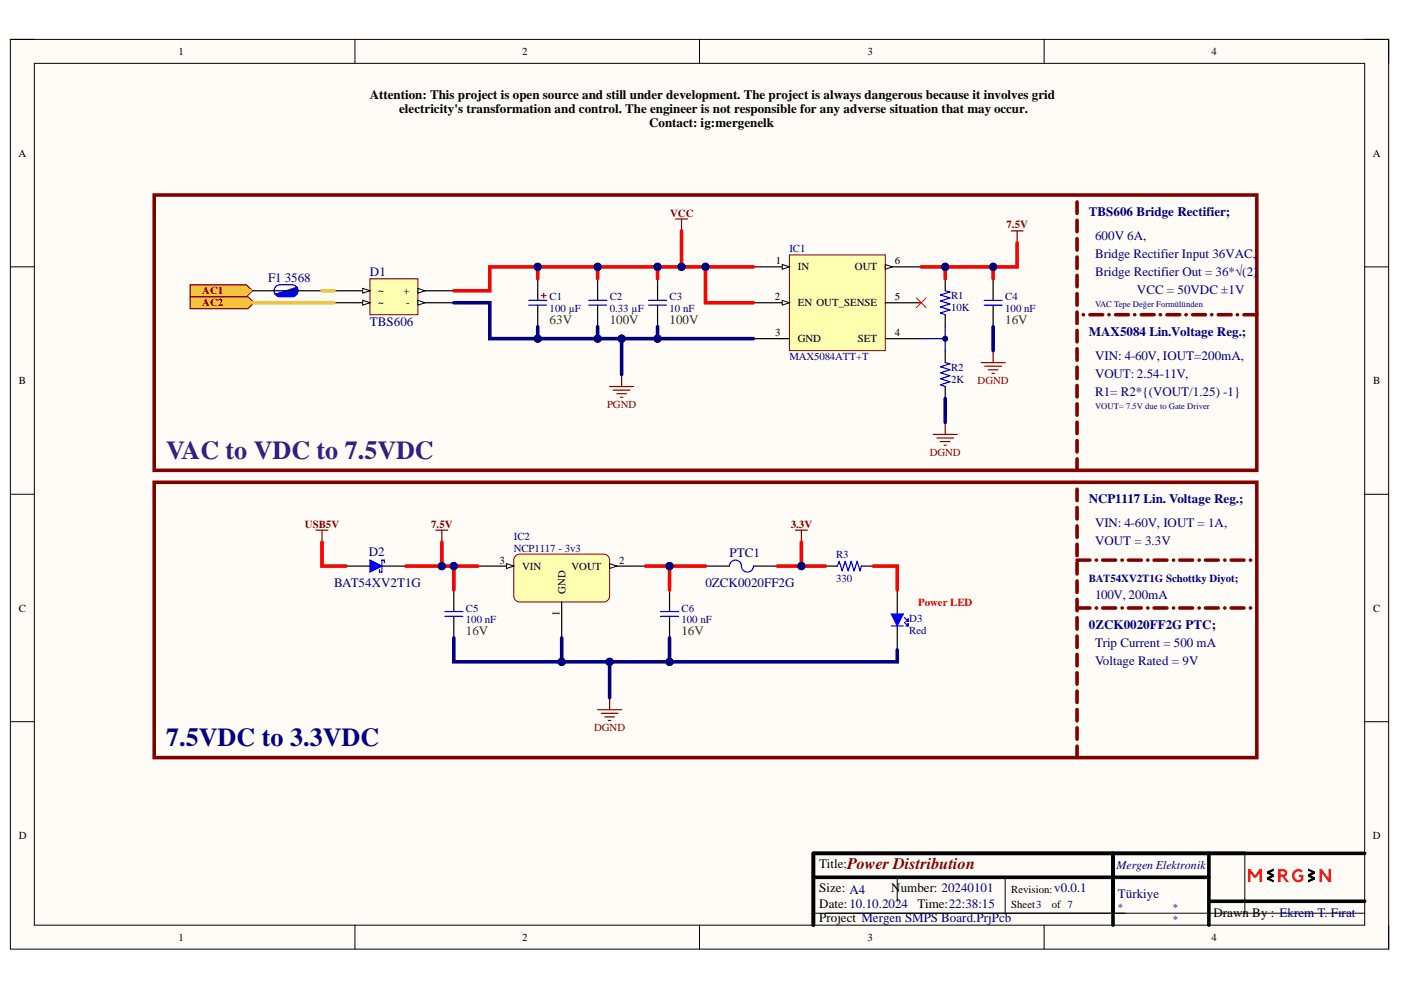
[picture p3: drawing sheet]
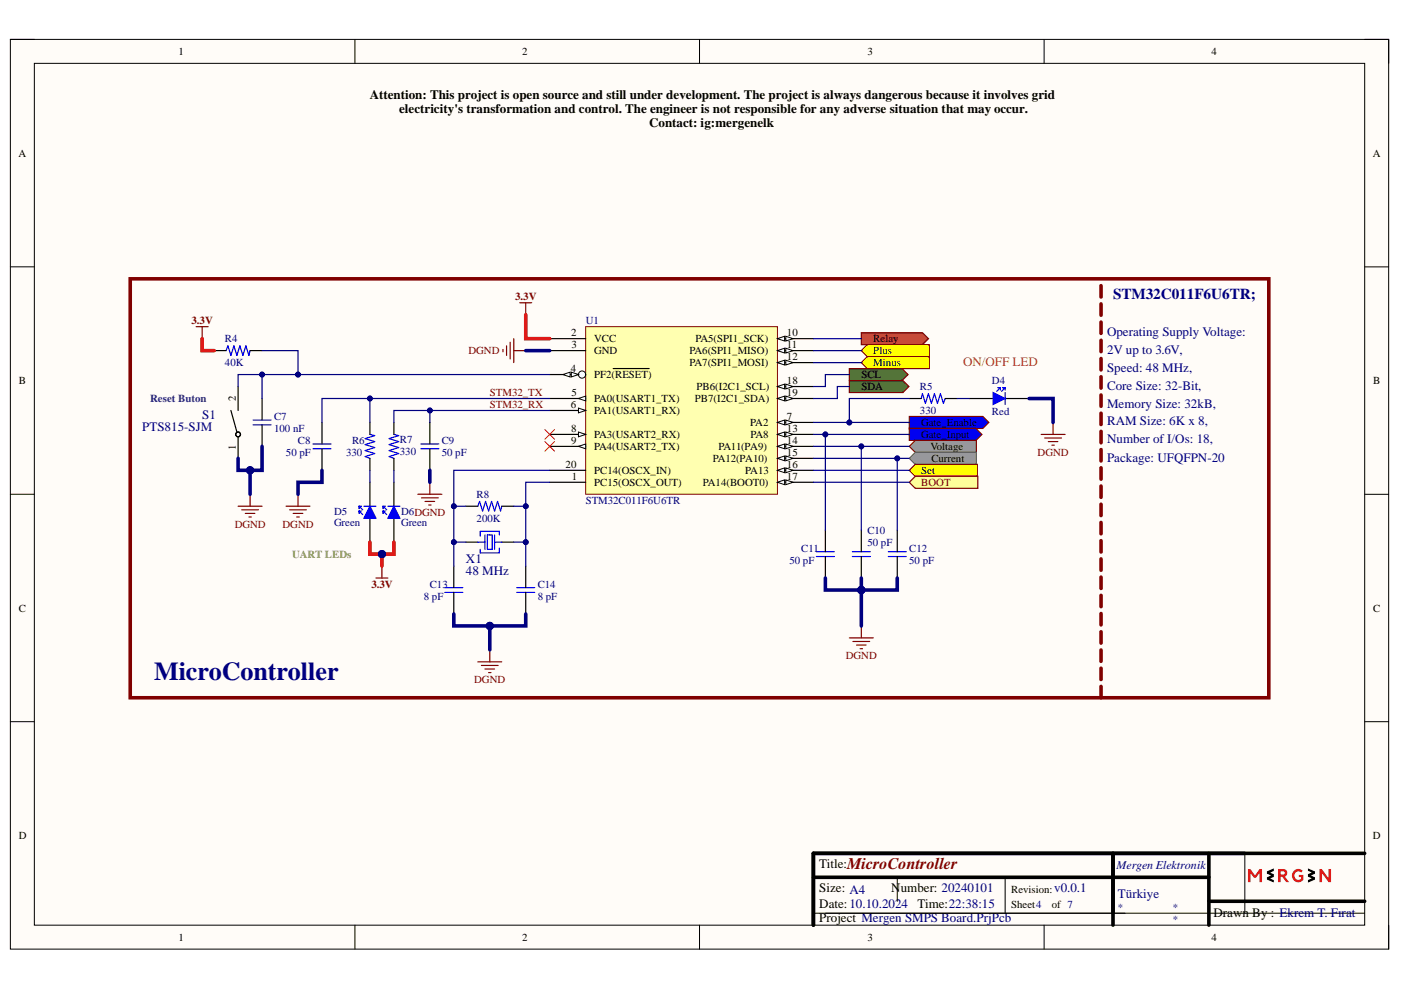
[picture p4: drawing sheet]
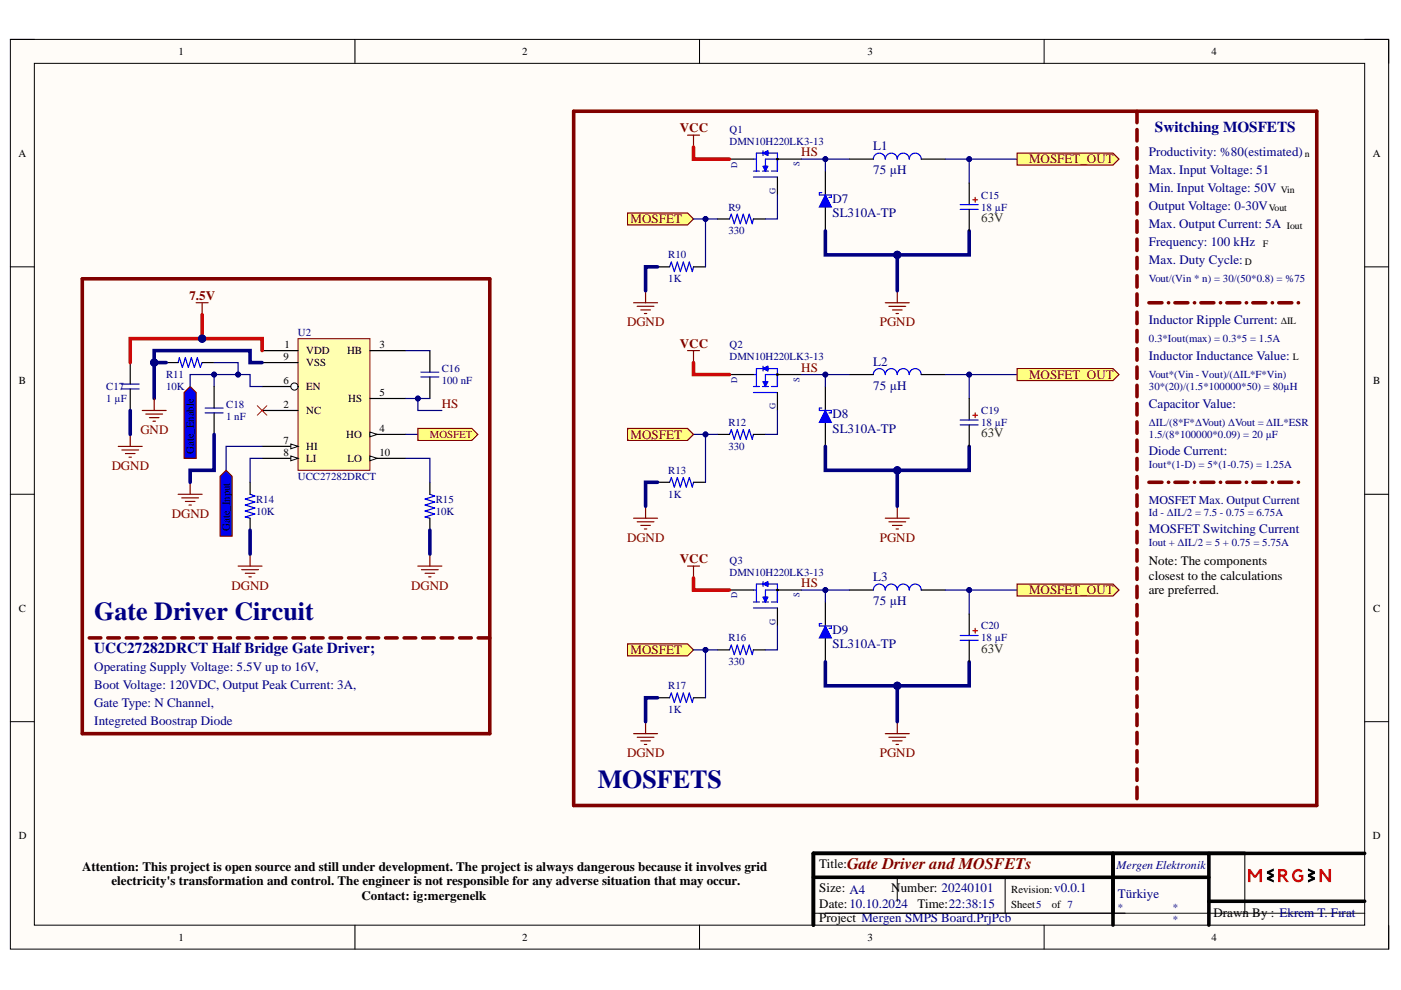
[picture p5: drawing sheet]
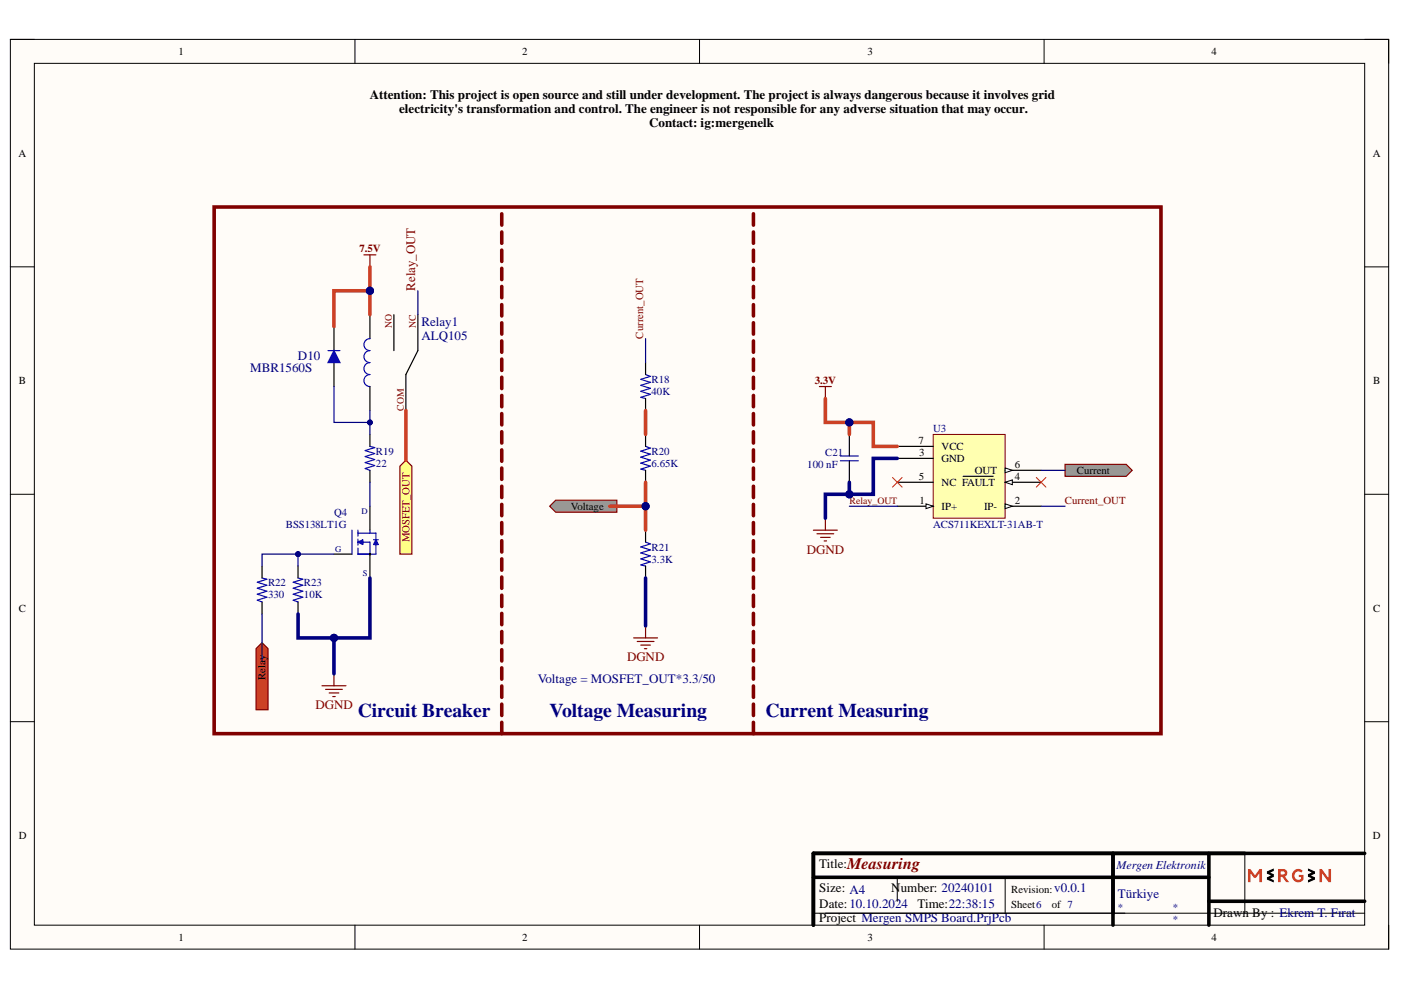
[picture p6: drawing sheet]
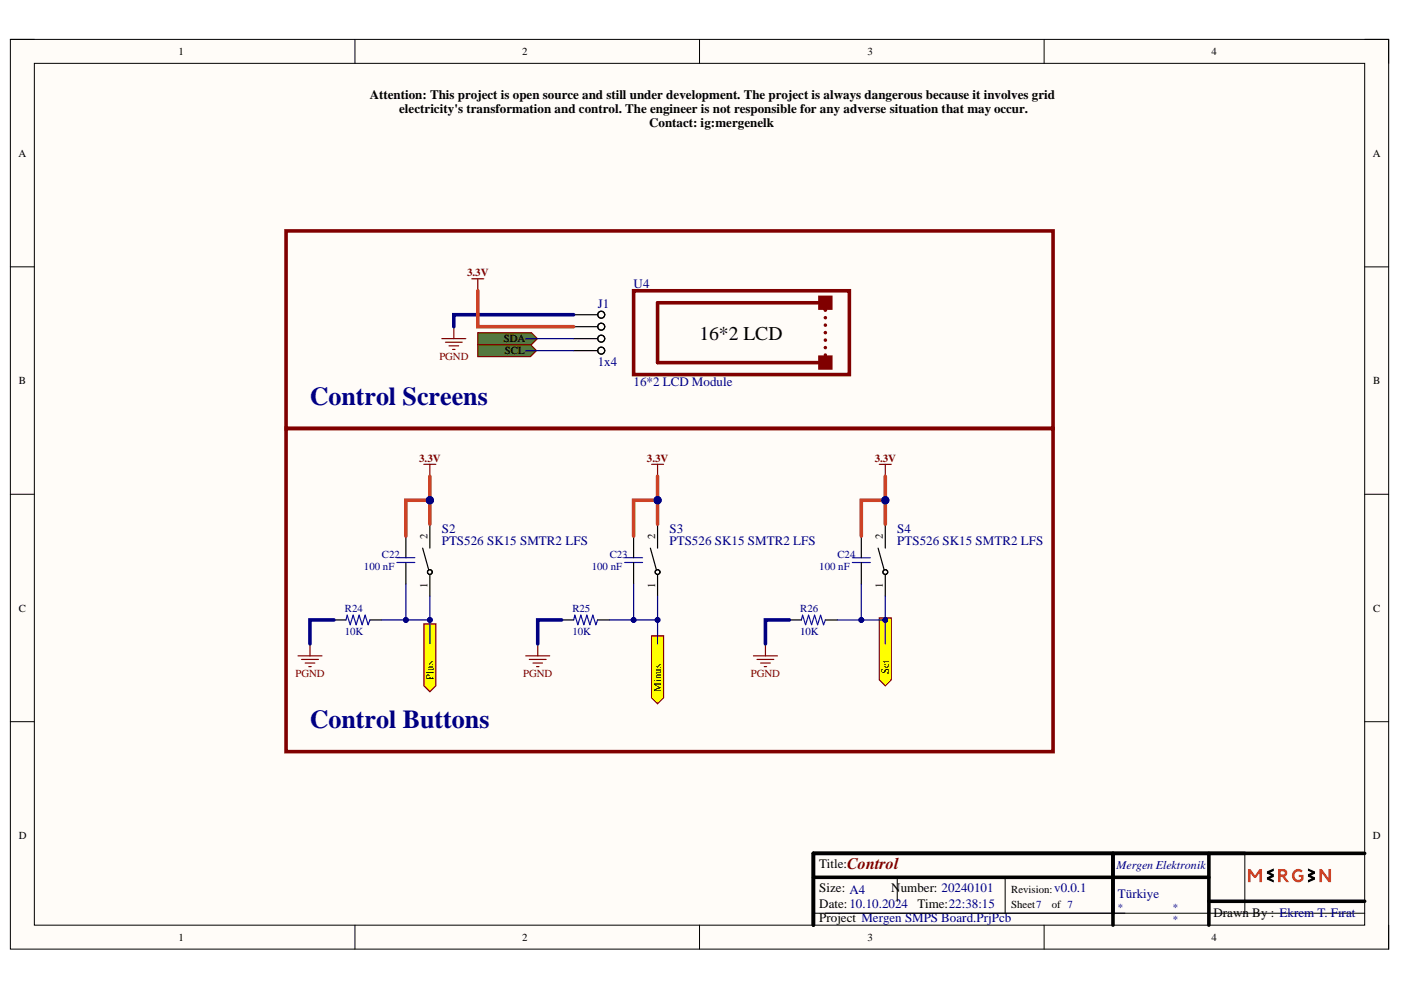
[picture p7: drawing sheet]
# Altium project Mergen SMPS Board.PrjPcb
6 sheets, 82 parts. Net scope: flat (ports and power ports of the same name join across sheets).
Sheets:
  Description.SchDoc
  PowerDistribution.SchDoc
  MicroController.SchDoc
  GateDriverandMosfets.SchDoc
  Measuring.SchDoc
  Control.SchDoc

## Sheet Description.SchDoc: Description
size A4; ApprovedBy: Ekrem Turan Fırat; CheckedBy: Ekrem Turan Fırat; Author: Ekrem Turan Fırat; CompanyName: Mergen Elektronik; DrawnBy: Ekrem T. Fırat; Engineer: Ekrem Turan Fırat; Organization: Mergen Elektronik; Address1: Türkiye; DocumentNumber: 20240101; Revision: v0.0.1; SheetNumber: 2; SheetTotal: 7

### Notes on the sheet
- Mergen Switch Mode Power Supply Board
- Attention: This project is open source and still under development. The project is always dangerous because it involves grid electricity's transformation and control. The engineer is not responsible for any adverse situation that may occur.
  Contact: ig:mergenelk
- Project Purpose
- Port Colors
- VAC Input
- This project aims to use 220VAC in 0-30V direct current with transformer and converter circuits.
- Power Distribution
- Relay
- Control
- LCD
- Gates I/O
- Measuring
- The scheme aims to filter 50VAC from an externally connected transformer and convert it into Direct Current to provide the necessary voltage to the components and the system.
- MicroController
- In this scheme, it is aimed to produce PWM, make the necessary measurements, reflect it on the screen and provide the output.
- Gate Driver and MOSFETS
- Some port colors are left as default.
  GND, VCC, 7.5V, 3.3V lines are specially used as thick and colored.
- This scheme is intended to control the MOSFETs and filter the power output.
- Resources
- This scheme is intended to measure the output current and voltage and ensure that the current limit is not exceeded.
- This diagram is intended to set the desired output voltage and current limit.
- 1) Basic Calculation of a Buck Converter's Power Stage, August 2015, SLVA447B - Texas Instruments
  2) Understanding Buck Power Stages in Switchmodes Power Supplies, March 1999, SLVA057 - Texas Intruments
  3) STM32C011 Datasheet, January 2024, STM32C011x4/x6 - STMicroelectronics
  4) UCC27282 Datasheet, May 2022, UCC27282 - Texas Instruments
  5) Best of Power Tips, SSZTCY0 - Texas Instruments
  6) and component datasheets :)
  Thank you to everyone who provided their information and opinions.

## Sheet PowerDistribution.SchDoc: Power Distribution
size A4; ApprovedBy: Ekrem Turan Fırat; CheckedBy: Ekrem Turan Fırat; Author: Ekrem Turan Fırat; CompanyName: Mergen Elektronik; DrawnBy: Ekrem T. Fırat; Engineer: Ekrem Turan Fırat; Organization: Mergen Elektronik; Address1: Türkiye; DocumentNumber: 20240101; Revision: v0.0.1; SheetNumber: 3; SheetTotal: 7

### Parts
C1  100 µF  Voltage Rated: 63V  [MergenElektronik_Capacitors_AluminumElectrolytics_SMDs_10x10.5mm]
C2  0.33 µF  Voltage Rated: 100V  [MergenElektronik_Capacitors_Ceramics_SMDs_1206_S_NS]
C3  10 nF  Voltage Rated: 100V  [MergenElektronik_Capacitors_Ceramics_SMDs_0603_S_NS]
C4  100 nF  Voltage Rated: 16V  [MergenElektronik_Capacitors_Ceramics_SMDs_0603_S_NS]
C5  100 nF  Voltage Rated: 16V  [MergenElektronik_Capacitors_Ceramics_SMDs_0603_S_NS]
C6  100 nF  Voltage Rated: 16V  [MergenElektronik_Capacitors_Ceramics_SMDs_0603_S_NS]
D1  TBS606  [MergenElektronik_Diodes_BridgeRectifiers_TBS606]
D2  BAT54XV2T1G  [MergenElektronik_Diodes_SchottkyDiodes_SOD-523]
D3  Red  [MergenElektronik_Leds_SMDs_0603_S_NS]
F1  3568  [MergenElektronik_FuseHolders_BladeType_3568]
IC1  MAX5084ATT+T  [MergenElektronik_Regulators_Linears_6-TDFN]
IC2  NCP1117 - 3v3  [MergenElektronik_Regulators_Linears_SOT223]
PTC1  0ZCK0020FF2G  [MergenElektronik_CircuitProtections_PTCs_0603_S_NS]
R1  10K  [MergenElektronik_Resistors_ChipResistors_0603_S_NS]
R2  2K  [MergenElektronik_Resistors_ChipResistors_0603_S_NS]
R3  330  [MergenElektronik_Resistors_ChipResistors_0603_S_NS]

### Blocks framed on the sheet
VAC to VDC to 7.5VDC: C1-C4 D1 F1 IC1 R1 R2
7.5VDC to 3.3VDC: C5 C6 D2 D3 IC2 PTC1 R3

### Ports
AC1 (in), AC2 (in)

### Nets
3.3V: PTC1.2 R3.1
7.5V: C4.1 C5.1 D2.2(KATOT) IC1.6(OUT) IC2.3(VIN) R1.2
DGND: C4.2 C5.2 C6.2 D3.2(KATOT) IC2.1(GND) R2.1
PGND: C1.1 C2.2 C3.2 D1.2(-) IC1.3(GND)
USB5V: D2.1(ANOT)
VCC: C1.2 C2.1 C3.1 D1.1(+) IC1.1(IN) IC1.2(EN)
NetC6_1: C6.1 IC2.2(VOUT) PTC1.1
NetD1_3: D1.3 F1.2
NetD1_4: D1.4 ; port AC2
NetD3_1: D3.1(ANOT) R3.2
NetIC1_4: IC1.4(SET) R1.1 R2.2

Not connected (* = marked no-connect by the designer): F1 1; IC1 5(OUT_SENSE)*

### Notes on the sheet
- Attention: This project is open source and still under development. The project is always dangerous because it involves grid electricity's transformation and control. The engineer is not responsible for any adverse situation that may occur.
  Contact: ig:mergenelk
- TBS606 Bridge Rectifier;
- 600V 6A,
- Bridge Rectifier Input 36VAC,
- Bridge Rectifier Out = 36*√(2)
- VAC Tepe Değer Formülünden
- VCC = 50VDC ±1V
- MAX5084 Lin.Voltage Reg.;
- VIN: 4-60V, IOUT=200mA,
- VOUT: 2.54-11V,
- R1= R2*{(VOUT/1.25) -1}
- VOUT= 7.5V due to Gate Driver
- NCP1117 Lin. Voltage Reg.;
- VIN: 4-60V, IOUT = 1A,
- VOUT = 3.3V
- (near D3) Power LED
- BAT54XV2T1G Schottky Diyot;
- 100V, 200mA
- 0ZCK0020FF2G PTC;
- Trip Current = 500 mA
- Voltage Rated = 9V

## Sheet MicroController.SchDoc: MicroController
size A4; ApprovedBy: Ekrem Turan Fırat; CheckedBy: Ekrem Turan Fırat; Author: Ekrem Turan Fırat; CompanyName: Mergen Elektronik; DrawnBy: Ekrem T. Fırat; Engineer: Ekrem Turan Fırat; Organization: Mergen Elektronik; Address1: Türkiye; DocumentNumber: 20240101; Revision: v0.0.1; SheetNumber: 4; SheetTotal: 7

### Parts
C7  100 nF  [MergenElektronik_Capacitors_Ceramics_SMDs_0603_S_NS]
C8  50 pF  [MergenElektronik_Capacitors_Ceramics_SMDs_0402_S_NS]
C9  50 pF  [MergenElektronik_Capacitors_Ceramics_SMDs_0402_S_NS]
C10  50 pF  [MergenElektronik_Capacitors_Ceramics_SMDs_0402_S_NS]
C11  50 pF  [MergenElektronik_Capacitors_Ceramics_SMDs_0402_S_NS]
C12  50 pF  [MergenElektronik_Capacitors_Ceramics_SMDs_0402_S_NS]
C13  8 pF  [MergenElektronik_Capacitors_Ceramics_SMDs_0603_S_NS]
C14  8 pF  [MergenElektronik_Capacitors_Ceramics_SMDs_0603_S_NS]
D4  Red  [MergenElektronik_Leds_SMDs_0603_S_NS]
D5  Green  [MergenElektronik_Leds_SMDs_0603_S_NS]
D6  Green  [MergenElektronik_Leds_SMDs_0603_S_NS]
R4  40K  [MergenElektronik_Resistors_ChipResistors_0603_S_NS]
R5  330  [MergenElektronik_Resistors_ChipResistors_0603_S_NS]
R6  330  [MergenElektronik_Resistors_ChipResistors_0603_S_NS]
R7  330  [MergenElektronik_Resistors_ChipResistors_0603_S_NS]
R8  200K  [MergenElektronik_Resistors_ChipResistors_0603_S_NS]
S1  PTS815-SJM  [MergenElektronik_Switches_TactileSwitches_PTS815]
U1  STM32C011F6U6TR  [MergenElektronik_Microcontrollers_STMicroelectronics_UFQFPN-20]
X1  48 MHz  [MergenElektronik_Oscillators_Crystals_2-SMD]

### Ports
BOOT (in), Current (in, see Measuring[4B]), Gate_Enable (out, see GateDriverandMosfets[1B]), Gate_Input (out, see GateDriverandMosfets[1C]), Minus (in, see Control[2C]), Plus (in, see Control[2C]), Relay (out, see Measuring[1C]), SCL (out, see Control[2B]), SDA (out, see Control[2B]), Set (in, see Control[3C]), Voltage (in, see Measuring[2C])

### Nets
3.3V: D5.1(ANOT) D6.1(ANOT) R4.1 U1.2(VCC)
DGND: C7.2 C8.2 C9.2 C10.2 C11.2 C12.2 C13.2 C14.2 D4.2(KATOT) S1.1 U1.3(GND)
STM32_RX: C9.1 R7.2 U1.6(PA1(USART1_RX))
STM32_TX: C8.1 R6.2 U1.5(PA0(USART1_TX))
NetC7_1: C7.1 R4.2 S1.2 U1.4(PF2(RESET))
NetC10_1: C10.1 U1.14(PA11(PA9)) ; port Voltage
NetC11_1: C11.1 U1.13(PA8) ; port Gate_Input
NetC12_1: C12.1 U1.15(PA12(PA10)) ; port Current
NetC13_1: C13.1 R8.1 U1.20(PC14(OSCX_IN)) X1.1
NetC14_1: C14.1 R8.2 U1.1(PC15(OSCX_OUT)) X1.2
NetC18_1: R5.2 U1.7(PA2) ; port Gate_Enable
NetC22_2: U1.11(PA6(SPI1_MISO)) ; port Plus
NetC23_2: U1.12(PA7(SPI1_MOSI)) ; port Minus
NetC24_2: U1.16(PA13) ; port Set
NetD4_1: D4.1(ANOT) R5.1
NetD5_2: D5.2(KATOT) R6.1
NetD6_2: D6.2(KATOT) R7.1
NetJ1_1: U1.18(PB6(I2C1_SCL)) ; port SCL
NetJ1_2: U1.19(PB7(I2C1_SDA)) ; port SDA
NetR22_1: U1.10(PA5(SPI1_SCK)) ; port Relay
NetU1_17: U1.17(PA14(BOOT0)) ; port BOOT

Not connected (* = marked no-connect by the designer): U1 8(PA3(USART2_RX))* 9(PA4(USART2_TX))*

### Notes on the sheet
- Attention: This project is open source and still under development. The project is always dangerous because it involves grid electricity's transformation and control. The engineer is not responsible for any adverse situation that may occur.
  Contact: ig:mergenelk
- STM32C011F6U6TR;
- ON/OFF LED
- Operating Supply Voltage:
- 2V up to 3.6V,
- Speed: 48 MHz,
- Reset Buton
- Core Size: 32-Bit,
- Memory Size: 32kB,
- RAM Size: 6K x 8,
- Number of I/Os: 18,
- Package: UFQFPN-20
- UART LEDs
- MicroController

## Sheet GateDriverandMosfets.SchDoc: Gate Driver and MOSFETs
size A4; ApprovedBy: Ekrem Turan Fırat; CheckedBy: Ekrem Turan Fırat; Author: Ekrem Turan Fırat; CompanyName: Mergen Elektronik; DrawnBy: Ekrem T. Fırat; Engineer: Ekrem Turan Fırat; Organization: Mergen Elektronik; Address1: Türkiye; DocumentNumber: 20240101; Revision: v0.0.1; SheetNumber: 5; SheetTotal: 7

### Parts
C15  18 µF  Voltage Rated: 63V  [MergenElektronik_Capacitors_AluminumElectrolytics_THTs_8x7MM]
C16  100 nF  [MergenElektronik_Capacitors_Ceramics_SMDs_0603_S_NS]
C17  1 µF  [MergenElektronik_Capacitors_Ceramics_SMDs_1206_S_NS]
C18  1 nF  [MergenElektronik_Capacitors_Ceramics_SMDs_0402_S_NS]
C19  18 µF  Voltage Rated: 63V  [MergenElektronik_Capacitors_AluminumElectrolytics_THTs_8x7MM]
C20  18 µF  Voltage Rated: 63V  [MergenElektronik_Capacitors_AluminumElectrolytics_THTs_8x7MM]
D7  SL310A-TP  [MergenElektronik_Diodes_SchottkyDiodes_DO-214AC (SMA)]
D8  SL310A-TP  [MergenElektronik_Diodes_SchottkyDiodes_DO-214AC (SMA)]
D9  SL310A-TP  [MergenElektronik_Diodes_SchottkyDiodes_DO-214AC (SMA)]
L1  75 µH  [MergenElektronik_Inductors_PowerInductors_SMDs_8x8x4mm_Shielded]
L2  75 µH  [MergenElektronik_Inductors_PowerInductors_SMDs_8x8x4mm_Shielded]
L3  75 µH  [MergenElektronik_Inductors_PowerInductors_SMDs_8x8x4mm_Shielded]
Q1  DMN10H220LK3-13  [MergenElektronik_Transistors_Mosfets_TO-252-3(DPAK)]
Q2  DMN10H220LK3-13  [MergenElektronik_Transistors_Mosfets_TO-252-3(DPAK)]
Q3  DMN10H220LK3-13  [MergenElektronik_Transistors_Mosfets_TO-252-3(DPAK)]
R9  330  [MergenElektronik_Resistors_ChipResistors_0603_S_NS]
R10  1K  [MergenElektronik_Resistors_ChipResistors_0603_S_NS]
R11  10K  [MergenElektronik_Resistors_ChipResistors_0603_S_NS]
R12  330  [MergenElektronik_Resistors_ChipResistors_0603_S_NS]
R13  1K  [MergenElektronik_Resistors_ChipResistors_0603_S_NS]
R14  10K  [MergenElektronik_Resistors_ChipResistors_0603_S_NS]
R15  10K  [MergenElektronik_Resistors_ChipResistors_0603_S_NS]
R16  330  [MergenElektronik_Resistors_ChipResistors_0603_S_NS]
R17  1K  [MergenElektronik_Resistors_ChipResistors_0603_S_NS]
U2  UCC27282DRCT  [MergenElektronik_Logics_GateDrivers_10VSON]

### Blocks framed on the sheet
MOSFETS: C15 C19 C20 D7-D9 L1-L3 Q1-Q3 R9 R10 R12 R13 R16 R17
Gate Driver Circuit: C16-C18 R11 R14 R15 U2

### Ports
Gate_Enable (in, see MicroController[3B]), Gate_Input (in, see MicroController[3B]), MOSFET (in, see GateDriverandMosfets[2A], GateDriverandMosfets[2B]), MOSFET (in, see GateDriverandMosfets[2A], GateDriverandMosfets[2B], GateDriverandMosfets[2C]), MOSFET (in, see GateDriverandMosfets[2B], GateDriverandMosfets[2C]), MOSFET (out, see GateDriverandMosfets[2A], GateDriverandMosfets[2B], GateDriverandMosfets[2C]), MOSFET_OUT (out, see GateDriverandMosfets[3A], GateDriverandMosfets[3B], Measuring[2C]), MOSFET_OUT (out, see GateDriverandMosfets[3A], GateDriverandMosfets[3C], Measuring[2C]), MOSFET_OUT (out, see GateDriverandMosfets[3B], GateDriverandMosfets[3C], Measuring[2C])

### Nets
7.5V: C17.1 U2.1(VDD)
DGND: C17.2 C18.2 R10.1 R13.1 R14.2 R15.2 R17.1
GND: R11.2 U2.9(VSS)
PGND: C15.KATOT C19.KATOT C20.KATOT D7.1(ANOT) D8.1(ANOT) D9.1(ANOT)
VCC: Q1.3(Drain) Q2.3(Drain) Q3.3(Drain)
HS: C16.2 D7.2(KATOT) D8.2(KATOT) D9.2(KATOT) L1.1 L2.1 L3.1 Q1.2(Source) Q2.2(Source) Q3.2(Source) U2.5(HS)
NetC11_1: U2.7(HI) ; port Gate_Input
NetC15_ANOT: C15.ANOT C19.ANOT C20.ANOT L1.2 L2.2 L3.2 ; port MOSFET_OUT
NetC16_1: C16.1 U2.3(HB)
NetC18_1: C18.1 R11.1 U2.6(EN) ; port Gate_Enable
NetQ1_1: Q1.1(Gate) R9.2
NetQ2_1: Q2.1(Gate) R12.2
NetQ3_1: Q3.1(Gate) R16.2
NetR9_1: R9.1 R10.2 R12.1 R13.2 R16.1 R17.2 U2.4(HO) ; port MOSFET
NetR14_1: R14.1 U2.8(LI)
NetR15_1: R15.1 U2.10(LO)

Not connected (* = marked no-connect by the designer): U2 2(NC)*

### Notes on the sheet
- Switching MOSFETS
- Productivity: %80(estimated)
- Max. Input Voltage: 51
- Min. Input Voltage: 50V
- Vin
- n
- Output Voltage: 0-30V
- Max. Output Current: 5A
- Frequency: 100 kHz
- F
- Vout
- Iout
- Max. Duty Cycle:
- Vout/(Vin * n) = 30/(50*0.8) = %75
- D
- Inductor Ripple Current:
- 0.3*Iout(max) = 0.3*5 = 1.5A
- Inductor Inductance Value:
- Vout*(Vin - Vout)/(ΔIL*F*Vin)
- ΔIL
- L
- 30*(20)/(1.5*100000*50) = 80µH
- Capacitor Value:
- ΔIL/(8*F*ΔVout) ΔVout = ΔIL*ESR
- 1.5/(8*100000*0.09) = 20 µF
- Diode Current:
- Iout*(1-D) = 5*(1-0.75) = 1.25A
- MOSFET Max. Output Current
- Id - ΔIL/2 = 7.5 - 0.75 = 6.75A
- MOSFET Switching Current
- Iout + ΔIL/2 = 5 + 0.75 = 5.75A
- Note: The components closest to the calculations are preferred.
- UCC27282DRCT Half Bridge Gate Driver;
- Operating Supply Voltage: 5.5V up to 16V,
- Boot Voltage: 120VDC, Output Peak Current: 3A,
- Integreted Boostrap Diode
- Gate Type: N Channel,
- Attention: This project is open source and still under development. The project is always dangerous because it involves grid electricity's transformation and control. The engineer is not responsible for any adverse situation that may occur.
  Contact: ig:mergenelk

## Sheet Measuring.SchDoc: Measuring
size A4; ApprovedBy: Ekrem Turan Fırat; CheckedBy: Ekrem Turan Fırat; Author: Ekrem Turan Fırat; CompanyName: Mergen Elektronik; DrawnBy: Ekrem T. Fırat; Engineer: Ekrem Turan Fırat; Organization: Mergen Elektronik; Address1: Türkiye; DocumentNumber: 20240101; Revision: v0.0.1; SheetNumber: 6; SheetTotal: 7

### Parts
C21  100 nF  [MergenElektronik_Capacitors_Ceramics_SMDs_0603_S_NS]
D10  MBR1560S  [MergenElektronik_Diodes_SingleDiodes_TO-277B]
Q4  BSS138LT1G  [MergenElektronik_Transistors_Mosfets_SOT-23]
R18  40K  [MergenElektronik_Resistors_ChipResistors_0603_S_NS]
R19  22  [MergenElektronik_Resistors_ChipResistors_0603_S]
R20  6.65K  [MergenElektronik_Resistors_ChipResistors_0603_S_NS]
R21  3.3K  [MergenElektronik_Resistors_ChipResistors_0603_S_NS]
R22  330  [MergenElektronik_Resistors_ChipResistors_0603_S_NS]
R23  10K  [MergenElektronik_Resistors_ChipResistors_0603_S_NS]
Relay1  ALQ105  [MergenElektronik_Relays_PowerRelays_ALQ105]
U3  ACS711KEXLT-31AB-T  [MergenElektronik_Sensors_CurrentSensors_ACS711KEXLT-31AB-T]

### Ports
Current (out, see MicroController[3B]), MOSFET_OUT (in, see GateDriverandMosfets[3A], GateDriverandMosfets[3B], GateDriverandMosfets[3C]), Relay (in, see MicroController[3B]), Voltage (out, see MicroController[3B])

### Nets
3.3V: C21.1 U3.7(VCC)
7.5V: D10.2(KATOT) Relay1.C2
DGND: C21.2 Q4.2(Source) R21.2 R23.1 U3.3(GND)
Current_OUT: R18.1 U3.2(IP-)
Relay_OUT: Relay1.NC U3.1(IP+)
NetC10_1: R20.2 R21.1 ; port Voltage
NetC12_1: U3.6(OUT) ; port Current
NetC15_ANOT: Relay1.COM ; port MOSFET_OUT
NetD10_1: D10.1(ANOT) R19.2 Relay1.C1
NetQ4_1: Q4.1(Gate) R22.2 R23.2
NetQ4_3: Q4.3(Drain) R19.1
NetR18_2: R18.2 R20.1
NetR22_1: R22.1 ; port Relay

Not connected (* = marked no-connect by the designer): Relay1 NO; U3 4(FAULT)* 5(NC)*

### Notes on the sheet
- Attention: This project is open source and still under development. The project is always dangerous because it involves grid electricity's transformation and control. The engineer is not responsible for any adverse situation that may occur.
  Contact: ig:mergenelk
- Circuit Breaker
- Voltage = MOSFET_OUT*3.3/50
- Voltage Measuring
- Current Measuring

## Sheet Control.SchDoc: Control
size A4; ApprovedBy: Ekrem Turan Fırat; CheckedBy: Ekrem Turan Fırat; Author: Ekrem Turan Fırat; CompanyName: Mergen Elektronik; DrawnBy: Ekrem T. Fırat; Engineer: Ekrem Turan Fırat; Organization: Mergen Elektronik; Address1: Türkiye; DocumentNumber: 20240101; Revision: v0.0.1; SheetNumber: 7; SheetTotal: 7

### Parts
C22  100 nF  [MergenElektronik_Capacitors_Ceramics_SMDs_0603_S_NS]
C23  100 nF  [MergenElektronik_Capacitors_Ceramics_SMDs_0603_S_NS]
C24  100 nF  [MergenElektronik_Capacitors_Ceramics_SMDs_0603_S_NS]
J1  1x4  [MergenElektronik_Connectors_Headers_1x4_Male]
R24  10K  [MergenElektronik_Resistors_ChipResistors_0603_S_NS]
R25  10K  [MergenElektronik_Resistors_ChipResistors_0603_S_NS]
R26  10K  [MergenElektronik_Resistors_ChipResistors_0603_S_NS]
S2  PTS526 SK15 SMTR2 LFS  [MergenElektronik_Switches_TactileSwitches_PTS526]
S3  PTS526 SK15 SMTR2 LFS  [MergenElektronik_Switches_TactileSwitches_PTS526]
S4  PTS526 SK15 SMTR2 LFS  [MergenElektronik_Switches_TactileSwitches_PTS526]
U4  16*2 LCD Module  [MergenElektronik_Screens_LCDs_16x2Module]

### Blocks framed on the sheet
Control Screens: J1 U4
Control Buttons: C22-C24 R24-R26 S2-S4

### Ports
Minus (out, see MicroController[3B]), Plus (out, see MicroController[3B]), SCL (in, see MicroController[3B]), SDA (in, see MicroController[3B]), Set (out, see MicroController[3B])

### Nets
3.3V: C22.1 C23.1 C24.1 J1.3 S2.2 S3.2 S4.2
PGND: J1.4 R24.2 R25.2 R26.2
NetC22_2: C22.2 R24.1 S2.1 ; port Plus
NetC23_2: C23.2 R25.1 S3.1 ; port Minus
NetC24_2: C24.2 R26.1 S4.1 ; port Set
NetJ1_1: J1.1 ; port SCL
NetJ1_2: J1.2 ; port SDA

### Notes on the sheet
- Attention: This project is open source and still under development. The project is always dangerous because it involves grid electricity's transformation and control. The engineer is not responsible for any adverse situation that may occur.
  Contact: ig:mergenelk

## Nets that join several sheets
3.3V: PowerDistribution (PTC1.2 R3.1), MicroController (D5.1 D6.1 R4.1 U1.2), Measuring (C21.1 U3.7), Control (7 pins)
7.5V: PowerDistribution (6 pins), GateDriverandMosfets (C17.1 U2.1), Measuring (D10.2 Relay1.C2)
DGND: PowerDistribution (6 pins), MicroController (11 pins), GateDriverandMosfets (7 pins), Measuring (5 pins)
PGND: PowerDistribution (5 pins), GateDriverandMosfets (6 pins), Control (J1.4 R24.2 R25.2 R26.2)
VCC: PowerDistribution (6 pins), GateDriverandMosfets (Q1.3 Q2.3 Q3.3)
NetC10_1: MicroController (C10.1 U1.14), Measuring (R20.2 R21.1)
NetC11_1: MicroController (C11.1 U1.13), GateDriverandMosfets (U2.7)
NetC12_1: MicroController (C12.1 U1.15), Measuring (U3.6)
NetC15_ANOT: GateDriverandMosfets (6 pins), Measuring (Relay1.COM)
NetC18_1: MicroController (R5.2 U1.7), GateDriverandMosfets (C18.1 R11.1 U2.6)
NetC22_2: MicroController (U1.11), Control (C22.2 R24.1 S2.1)
NetC23_2: MicroController (U1.12), Control (C23.2 R25.1 S3.1)
NetC24_2: MicroController (U1.16), Control (C24.2 R26.1 S4.1)
NetJ1_1: MicroController (U1.18), Control (J1.1)
NetJ1_2: MicroController (U1.19), Control (J1.2)
NetR22_1: MicroController (U1.10), Measuring (R22.1)
